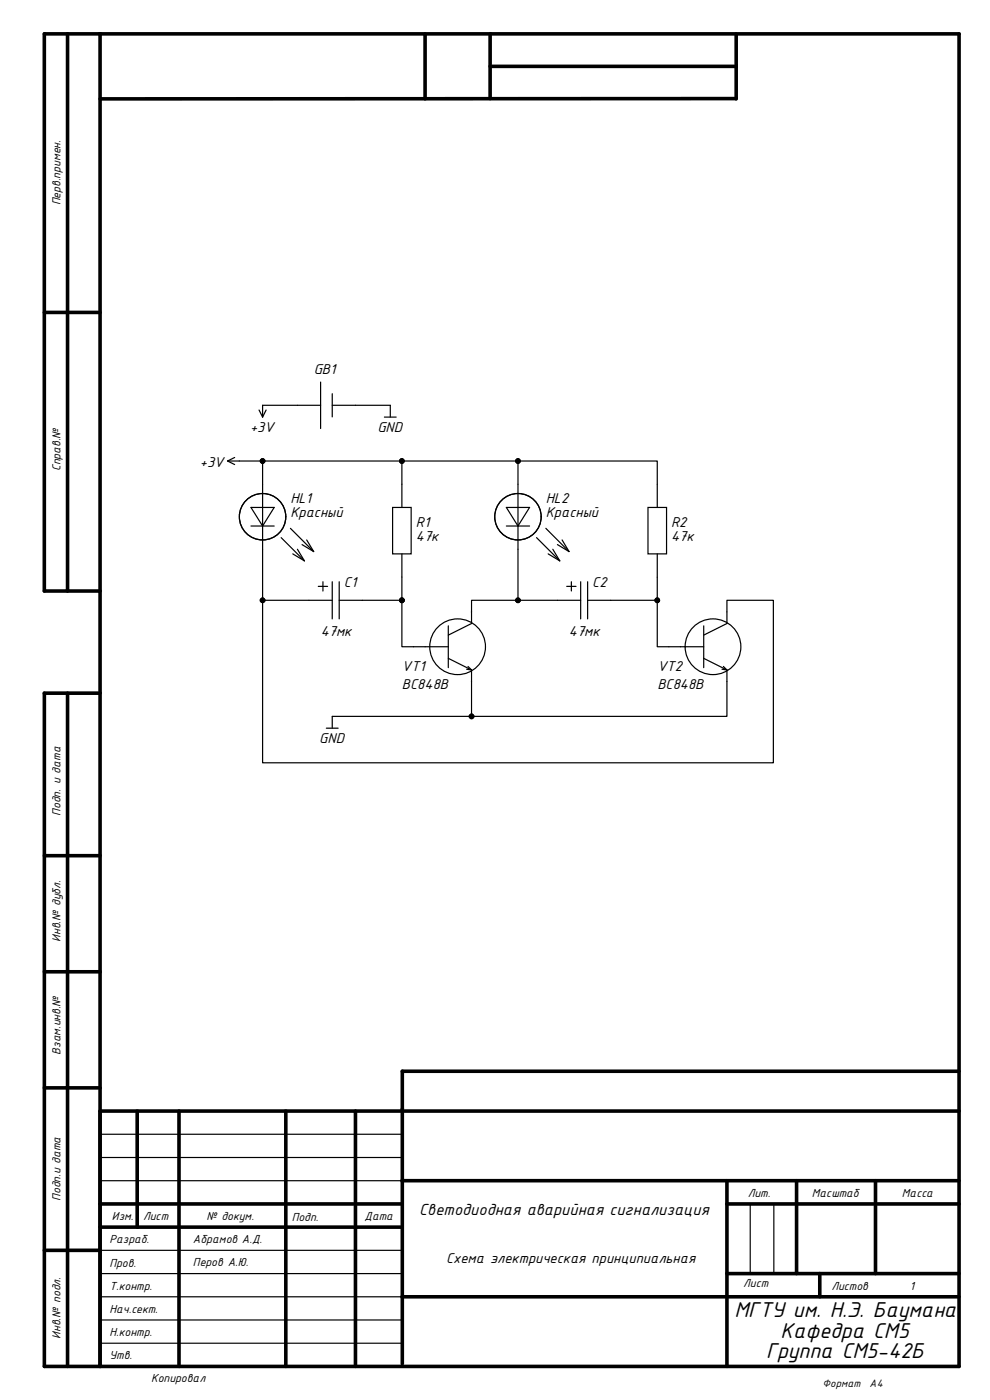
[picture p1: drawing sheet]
<svg xmlns="http://www.w3.org/2000/svg" width="210mm" height="297mm" viewBox="0 0 210 297" stroke-linecap="round" stroke-linejoin="round" font-family="sans-serif">
<g fill="none" stroke="#000" stroke-width=".76">
<path d="M14.3 7.2v118.2M21.2 7.2v282.7M90.2 7.2v13.8M104 7.2v13.7M104 14.1h52.2M156.2 7.2v13.8M156.1 20.9l-134.9 .1M9.4 66.3h11.8M21.2 125.4h-11.8v-118.2h194.1v282.7h-194.1v-142.8h11.8M14.3 147.1v142.8M9.4 181.5h11.8M9.4 206.2h11.8"/>
<path d="M9.4 230.8h11.8M21.2 235.7h182.3M29.1 235.7v24.6M38 235.7v54.2M60.6 235.7v54.2M75.4 235.7v54.2M203.4 227.3h-118.1v62M21.2 255.4h64.1M85.3 250.5h118.2M154.2 250.5v39.4M154.2 255.4h49.3M169 250.5v19.7"/>
<path d="M185.7 250.5v19.7M9.4 265.3h11.8M21.2 260.3h64.1M85.3 275.1h118.2M154.2 270.2h49.3M173.9 270.2v4.9"/>
</g>
<g fill="none" stroke="#000" stroke-width=".25">
<path d="M48.3 97.8h91.1v9.9M48.3 97.8l1.5 .8M49.8 97.1l-1.5 .7M55 87l.7 1.5M55.7 97.8v64h108.4v-34.4h-9.9v4.9l-4.9 2.4M56.5 87l-.8 1.5M68 86h-12.3v2.5M68 81.1v9.8M70.5 86h12.3v2.5M70.5 83.5v5M81.5 88.5h2.5M85.3 97.8v9.9"/>
<path d="M109.9 97.8v29.6M53.2 107.7h5l-2.5 3.9zM53.2 111.6h5M59.6 114.1l5 4.9M61.6 112.1l4.9 4.9M62.1 117.5l2.5 1.5M63.1 116.5l1.5 2.5M64.1 115.5l2.4 1.5M65.1 114.5l1.4 2.5M83.3 107.7h3.9v9.8h-3.9zM85.3 117.5v9.9M107.4 107.7h4.9l-2.4 3.9z"/>
<path d="M107.4 111.6h4.9M113.8 114.1l4.9 4.9M115.8 112.1l4.9 4.9M116.3 117.5l2.4 1.5M117.3 116.5l1.4 2.5M118.3 115.5l2.4 1.5M119.2 114.5l1.5 2.5M137.5 107.7h3.9v9.8h-3.9zM139.4 117.5v9.9M55.7 127.4h14.8M67.5 124.4h2M68.5 123.4v2"/>
<path d="M70.5 123.4v7.9M72 123.4v7.9M72 127.4h13.3M85.3 127.4v9.8h9.8M95.1 139.7l4.9 2.4M95.1 132.8v8.8M120.2 124.4h2M121.2 123.4v2M123.2 127.4h-23.2v4.9l-4.9 2.4M123.2 123.4v7.9M124.7 127.4h14.7v9.8h9.9M124.7 123.4v7.9"/>
<path d="M149.3 139.7l4.9 2.4M149.3 132.8v8.8M69.2 154.5h2.5M99 142l1 .1M99.3 141.4l.7 .7M100 142.1v9.9h-29.5v2.5M153.2 142l1 .1M153.5 141.4l.7 .7M154.2 142.1v9.9h-54.2M21.2 250.5h64.1M21.2 240.6h64.1M21.2 245.6h64.1"/>
<path d="M159.2 255.4v14.8M164.2 255.4v14.8M21.2 270.2h64.1M21.2 275.1h64.1M21.2 265.3h64.1M21.2 285h64.1M21.2 280h64.1"/>
<circle cx="55.7" cy="109.6" r="4.9"/>
<circle cx="109.9" cy="109.6" r="4.9"/>
<circle cx="97.1" cy="137.2" r="5.9"/>
<circle cx="151.3" cy="137.2" r="5.9"/>
</g>
<g fill="#000">
<circle cx="55.7" cy="97.8" r=".5"/>
<circle cx="85.3" cy="97.8" r=".5"/>
<circle cx="109.9" cy="97.8" r=".5"/>
<circle cx="55.7" cy="127.4" r=".5"/>
<circle cx="85.3" cy="127.4" r=".5"/>
<circle cx="109.9" cy="127.4" r=".5"/>
<circle cx="139.4" cy="127.4" r=".5"/>
<circle cx="100" cy="152" r=".5"/>
</g>
<g fill="none" stroke="#000" stroke-width=".21">
<circle cx="55.7" cy="97.8" r=".5"/>
<circle cx="85.3" cy="97.8" r=".5"/>
<circle cx="109.9" cy="97.8" r=".5"/>
<circle cx="55.7" cy="127.4" r=".5"/>
<circle cx="85.3" cy="127.4" r=".5"/>
<circle cx="109.9" cy="127.4" r=".5"/>
<circle cx="139.4" cy="127.4" r=".5"/>
<circle cx="100" cy="152" r=".5"/>
</g>
<g font-size="4.9">
<text x="155.8" y="279.3">МГТУ им. Н.Э. Баумана</text>
<text x="165.6" y="283.8">Кафедра СМ5</text>
<text x="162.6" y="288.2">Группа СМ5-42Б</text>
</g>
<text font-size="3.7" x="88.9" y="257.7">Светодиодная аварийная сигнализация</text>
<g font-size="3.3">
<text x="66.5" y="79.2">GB1</text>
<text x="53" y="91.7">+3V</text>
<text x="80.1" y="91.7">GND</text>
<text x="42.4" y="99">+3V</text>
<text x="61.6" y="106.8">HL1</text>
<text x="115.8" y="106.8">HL2</text>
<text x="61.6" y="109.8">Красный</text>
<text x="88.2" y="111.8">R1</text>
<text x="115.8" y="109.8">Красный</text>
<text x="142.4" y="111.8">R2</text>
<text x="88.2" y="114.7">47к</text>
<text x="142.4" y="114.7">47к</text>
<text x="72.9" y="124.5">C1</text>
<text x="125.6" y="124.5">C2</text>
<text x="68" y="134.9">47мк</text>
<text x="120.7" y="134.9">47мк</text>
<text x="85.3" y="142.3">VT1</text>
<text x="139.4" y="142.3">VT2</text>
<text x="85.3" y="146.2">BC848B</text>
<text x="139.4" y="146.2">BC848B</text>
<text x="67.7" y="157.6">GND</text>
<text x="94.6" y="267.9">Схема электрическая принципиальная</text>
</g>
<g font-size="2.7">
<text x="12.8" y="43.6" transform="rotate(-90 12.8 43.6)">Перв.примен.</text>
<text x="12.8" y="99.9" transform="rotate(-90 12.8 99.9)">Справ.№</text>
<text x="12.8" y="173.1" transform="rotate(-90 12.8 173.1)">Подп. и дата</text>
<text x="12.8" y="199.9" transform="rotate(-90 12.8 199.9)">Инв.№ дубл.</text>
<text x="12.8" y="223.7" transform="rotate(-90 12.8 223.7)">Взам.инв.№</text>
<text x="12.8" y="254.8" transform="rotate(-90 12.8 254.8)">Подп.и дата</text>
<text x="158.6" y="253.9">Лит.</text>
<text x="172.3" y="253.9">Масштаб</text>
<text x="191.3" y="253.9">Масса</text>
<text x="23.2" y="263.7">Разраб.</text>
<text x="23.7" y="258.8">Изм.</text>
<text x="30.4" y="258.8">Лист</text>
<text x="40.9" y="263.6">Абрамов А.Д.</text>
<text x="43.8" y="258.8">№ докум.</text>
<text x="61.9" y="259">Подп.</text>
<text x="77.3" y="258.8">Дата</text>
<text x="23.2" y="268.7">Пров.</text>
<text x="40.9" y="268.5">Перов А.Ю.</text>
<text x="23.2" y="273.6">Т.контр.</text>
<text x="157.6" y="273.1">Лист</text>
<text x="176.4" y="273.6">Листов</text>
<text x="193" y="273.6">1</text>
<text x="23.2" y="278.5">Нач.сект.</text>
<text x="12.8" y="284.1" transform="rotate(-90 12.8 284.1)">Инв.№ подл.</text>
<text x="23.2" y="283.5">Н.контр.</text>
<text x="23.2" y="288.4">Утв.</text>
<text x="32" y="293.3">Копировал</text>
</g>
<g font-size="2.5">
<text x="174.5" y="294.2">Формат</text>
<text x="184.5" y="294.2">A4</text>
</g>
</svg>
